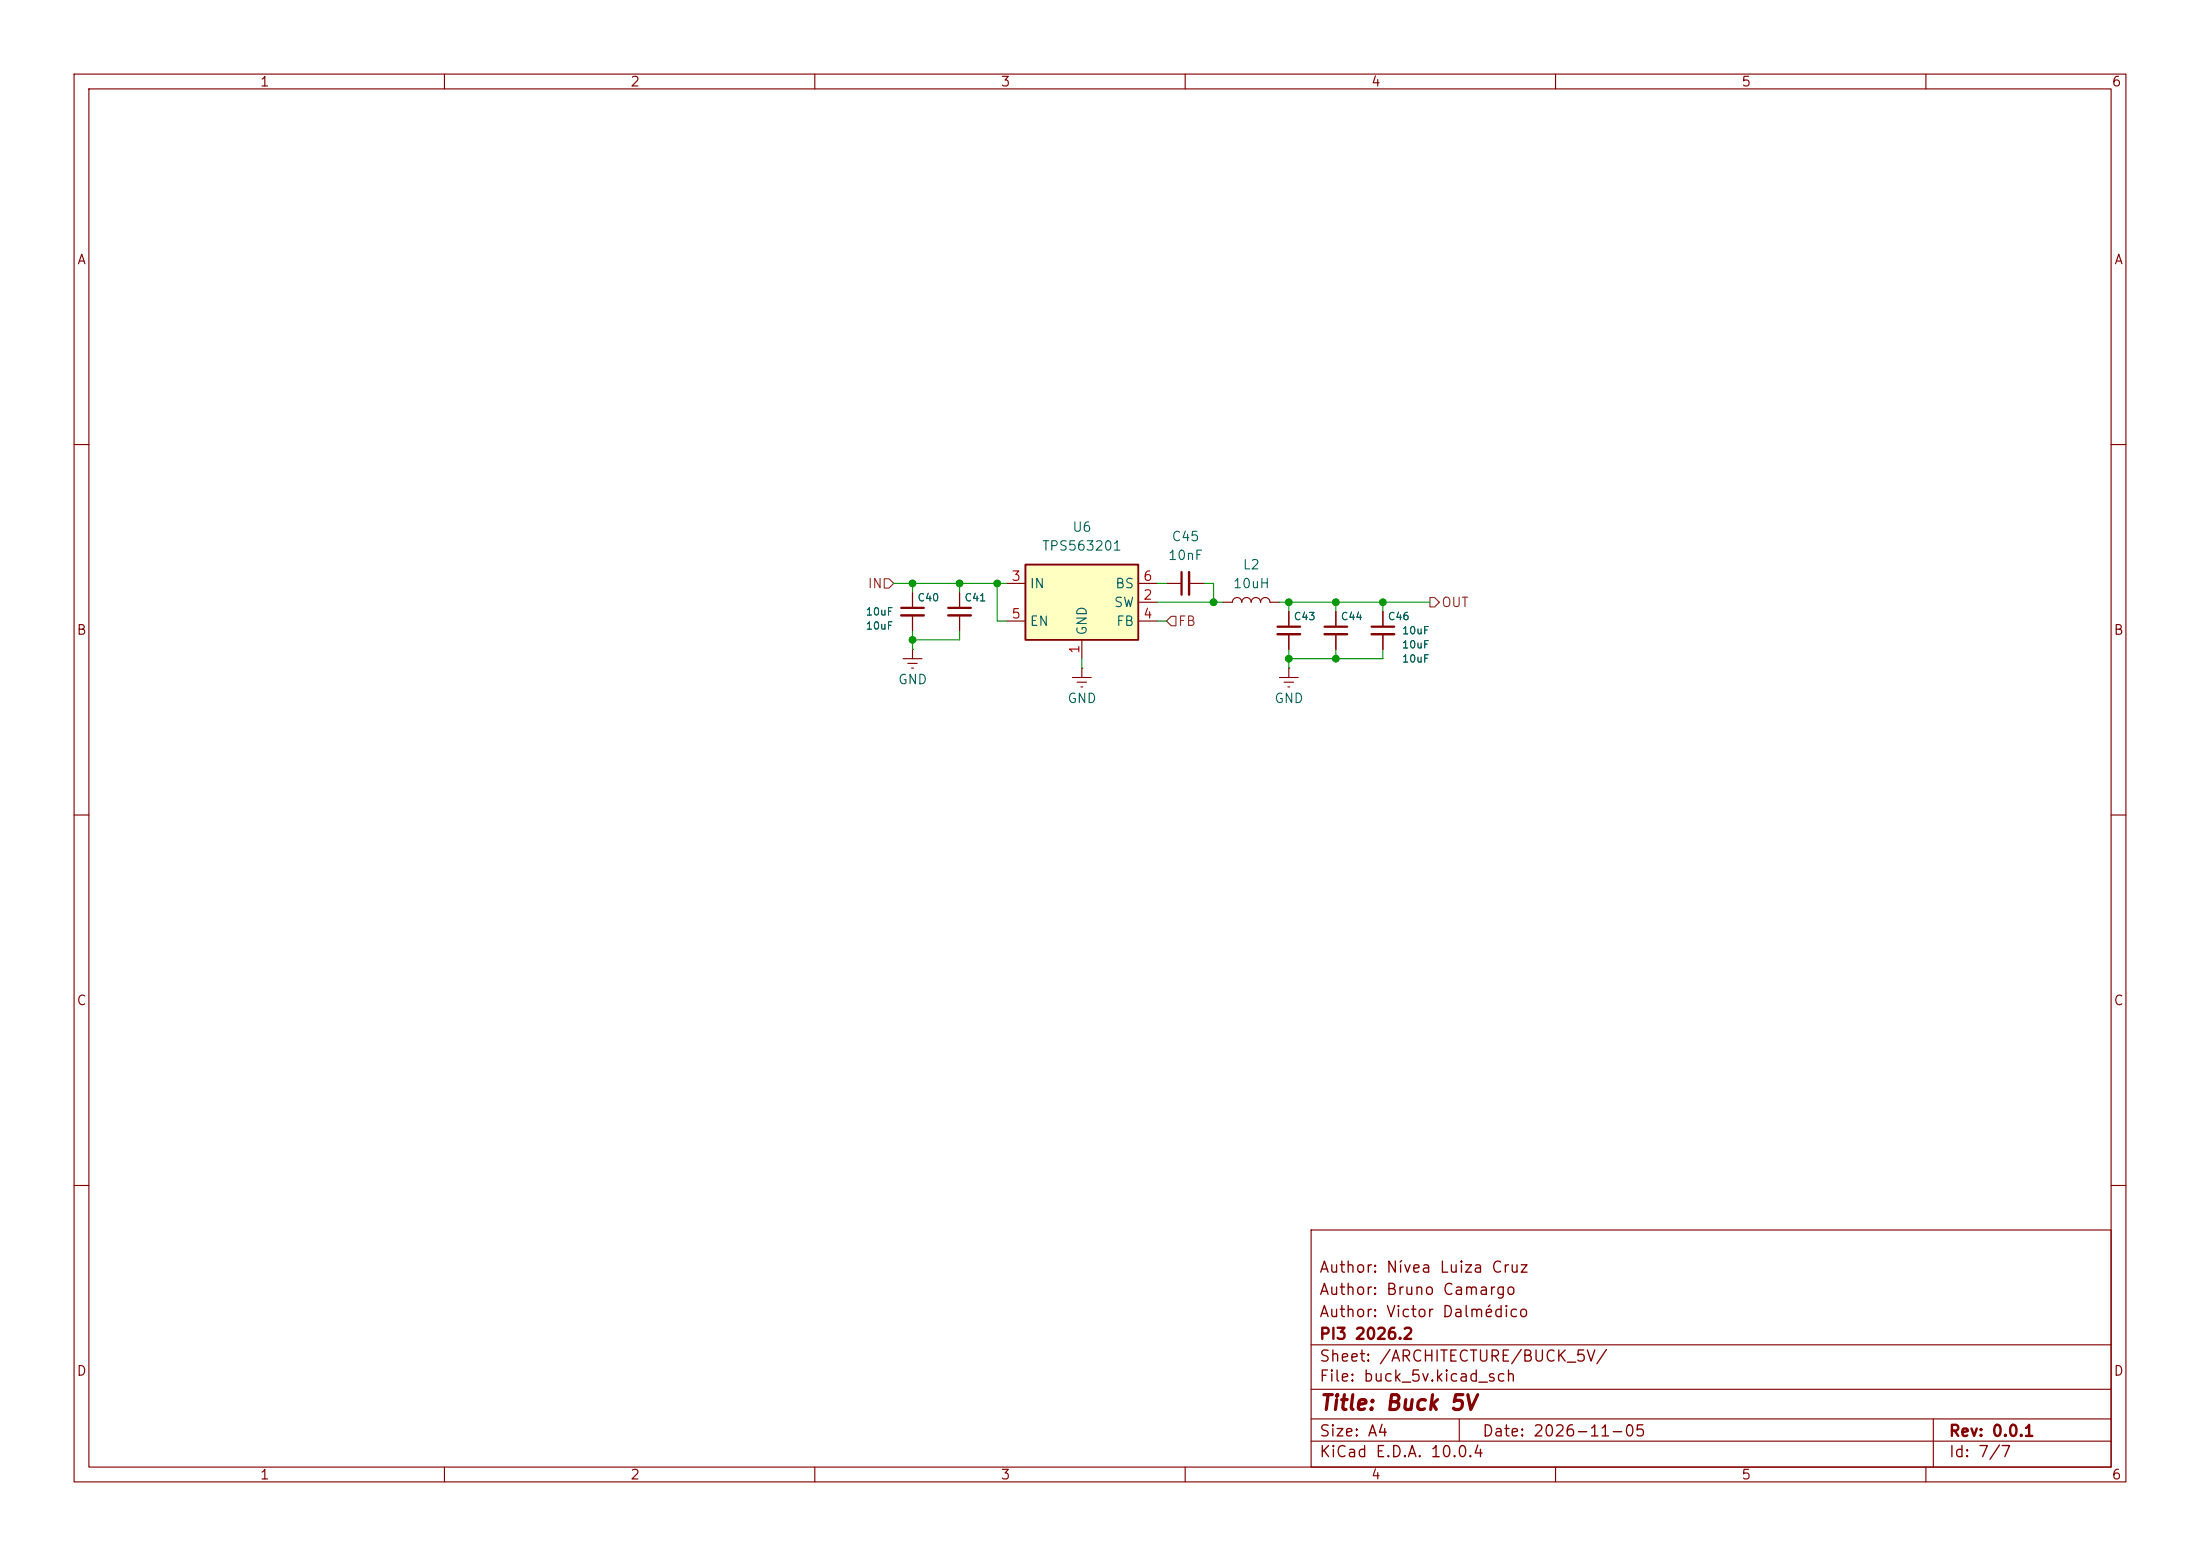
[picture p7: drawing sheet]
<svg xmlns="http://www.w3.org/2000/svg" width="297mm" height="210mm" viewBox="0 0 297 210" stroke-linecap="round" stroke-linejoin="round" font-family="sans-serif">
<g fill="none" stroke="#840000" stroke-width=".15">
<path d="M10 10h277v190h-277zM12 12h273v186h-273zM60 10v2M110 10v2M160 10v2M210 10v2M260 10v2M10 60h2M285 60h2M144.8 91.4h2.5M145.4 92.1h1.3M145.9 92.7h.3"/>
<path d="M146 90.2h.1M146 90.2v1.2M165.1 81.3h1.3a.64 .64 0 0 1 .6-.7 .64 .64 0 0 1 .6 .7 .64 .64 0 0 1 .7-.7 .64 .64 0 0 1 .6 .7 .64 .64 0 0 1 .6-.7 .64 .64 0 0 1 .7 .7 .64 .64 0 0 1 .6-.7 .64 .64 0 0 1 .6 .7h1.3M172.7 91.4h2.6M173.4 92.1h1.2M173.9 92.7h.2M174 90.2h.1M174 82.6v2M174 85.6v2M174 90.2v1.2M180.3 82.6v2M180.3 85.6v2"/>
<path d="M186.7 82.6v2M186.7 85.6v2M10 110h2M285 110h2M10 160h2M177 166h108v32h-108zM285 160h2M60 198v2M110 198v2M160 198v2M177 194.5h108M177 191.5h108"/>
<path d="M177 187.5h108M177 181.5h108M197 191.5v3M210 198v2M260 198v2M261 191.5v6.5"/>
</g>
<path d="M172.5 84.6h3M178.8 84.6h3.1M185.2 84.6h3" fill="none" stroke="#840000" stroke-width=".3"/>
<path d="M172.5 85.6h3M178.8 85.6h3.1M185.2 85.6h3" fill="none" stroke="#840000" stroke-width=".33"/>
<path d="M138.4 76.2h15.3v10.2h-15.3z" fill="#ffffc2"/>
<path d="M138.4 76.2h15.3v10.2h-15.3z" fill="none" stroke="#840000" stroke-width=".25"/>
<g fill="none" stroke="#840000" stroke-width=".15">
<path d="M135.9 78.7h2.5M153.7 78.7h2.5M157.5 78.7h2M160.5 78.7h2.1M121.9 88.9h2.6M122.6 89.5h1.2M123.1 90.2h.2M123.2 87.6h.1M123.2 80v2M123.2 83.1v2M123.2 87.6v1.3M129.5 80v2"/>
<path d="M129.5 83.1v2M135.9 83.8h2.5M146 86.4v2.5M153.7 81.3h2.5M153.7 83.8h2.5M174 82.6v2M174 85.6v2M180.3 82.6v2M180.3 85.6v2M186.7 82.6v2M186.7 85.6v2"/>
</g>
<path d="M159.5 77.2v3.1M121.7 82h3M128 82h3.1" fill="none" stroke="#840000" stroke-width=".3"/>
<path d="M160.5 77.2v3.1M121.7 83.1h3M128 83.1h3.1" fill="none" stroke="#840000" stroke-width=".33"/>
<path d="M119.4 78.1h.6l.6 .6-.6 .7h-.6zM157.5 83.8l.6-.6h.6v1.3h-.6zM193 80.6h.7l.6 .7-.6 .6h-.7z" fill="none" stroke="#725600" stroke-width=".15"/>
<g fill="none" stroke="#009600" stroke-width=".15">
<path d="M120.6 78.7h15.3M123.2 78.7v1.3M129.5 78.7v1.3M134.6 78.7v5.1h1.3M156.2 78.7h1.3M162.6 78.7h1.2v2.6M123.2 85.1v2.5M129.5 85.1v1.3h-6.3M146 88.9v1.3M156.2 81.3h8.9M156.2 83.8h1.3M172.7 81.3h20.3"/>
<path d="M174 81.3v1.3M174 87.6v2.6M180.3 81.3v1.3M180.3 87.6v1.3M186.7 81.3v1.3M186.7 87.6v1.3h-12.7"/>
</g>
<g fill="#009600" stroke="#009600" stroke-width=".14">
<circle cx="123.2" cy="78.7" r=".46"/>
<circle cx="134.6" cy="78.7" r=".46"/>
<circle cx="129.5" cy="78.7" r=".46"/>
<circle cx="123.2" cy="86.4" r=".46"/>
<circle cx="180.3" cy="88.9" r=".46"/>
<circle cx="174" cy="88.9" r=".46"/>
<circle cx="180.3" cy="81.3" r=".46"/>
<circle cx="174" cy="81.3" r=".46"/>
<circle cx="186.7" cy="81.3" r=".46"/>
<circle cx="163.8" cy="81.3" r=".46"/>
</g>
<text font-size="2" fill="#840000" x="178" y="190.8">Title: Buck 5V</text>
<g font-size="1.5" fill="#840000">
<text x="178" y="172.2">Author: Nívea Luiza Cruz</text>
<text x="178" y="178.2">Author: Victor Dalmédico</text>
<text x="178" y="175.2">Author: Bruno Camargo</text>
<text x="178" y="184.2">Sheet: /ARCHITECTURE/BUCK_5V/</text>
<text x="178" y="181.2">PI3 2026.2</text>
<text x="178" y="186.9">File: buck_5v.kicad_sch</text>
<text x="178" y="197.1">KiCad E.D.A. 10.0.4</text>
<text x="178" y="194.3">Size: A4</text>
<text x="200" y="194.3">Date: 2026-11-05</text>
<text x="263" y="194.3">Rev: 0.0.1</text>
<text x="263" y="197.1">Id: 7/7</text>
</g>
<g font-size="1.3" fill="#840000">
<text x="35" y="12">1</text>
<text x="85" y="12">2</text>
<text x="135" y="12">3</text>
<text x="185" y="12">4</text>
<text x="235" y="12">5</text>
<text x="285" y="12">6</text>
<text x="10.3" y="36">A</text>
<text x="285.3" y="36">A</text>
<text x="10.3" y="86">B</text>
<text x="285.3" y="86">B</text>
<text x="10.3" y="136">C</text>
<text x="285.3" y="136">C</text>
<text x="10.3" y="186">D</text>
<text x="285.3" y="186">D</text>
<text x="35" y="200">1</text>
<text x="85" y="200">2</text>
<text x="135" y="200">3</text>
<text x="185" y="200">4</text>
<text x="235" y="200">5</text>
<text x="285" y="200">6</text>
</g>
<g font-size="1.3" fill="#006464">
<text x="140.6" y="74.6">TPS563201</text>
<text x="144.7" y="72.1">U6</text>
<text x="157.6" y="75.9">10nF</text>
<text x="158.1" y="73.4">C45</text>
<text x="167.7" y="77.2">L2</text>
<text x="138.9" y="79.7">IN</text>
<text x="150.3" y="82.3">SW</text>
<text x="150.5" y="79.7">BS</text>
<text x="166.4" y="79.7">10uH</text>
<text x="138.9" y="84.8">EN</text>
<text x="147" y="85.9" transform="rotate(-90 147 85.9)">GND</text>
<text x="150.6" y="84.8">FB</text>
<text x="121.2" y="92.7">GND</text>
<text x="144" y="95.2">GND</text>
<text x="172" y="95.2">GND</text>
</g>
<g font-size="1.3" fill="#725600">
<text x="117.1" y="79.7">IN</text>
<text x="194.5" y="82.3">OUT</text>
<text x="158.9" y="84.8">FB</text>
</g>
<g font-size="1.3" fill="#a90000">
<text x="136.5" y="78.7">3</text>
<text x="136.5" y="83.8">5</text>
<text x="154.2" y="81.3">2</text>
<text x="154.2" y="83.8">4</text>
<text x="154.2" y="78.7">6</text>
<text x="146" y="88.3" transform="rotate(-90 146 88.3)">1</text>
</g>
<g font-size="1" fill="#006464">
<text x="116.8" y="83.3">10uF</text>
<text x="123.8" y="81.4">C40</text>
<text x="130.1" y="81.4">C41</text>
<text x="174.6" y="84">C43</text>
<text x="180.9" y="84">C44</text>
<text x="187.3" y="84">C46</text>
<text x="116.8" y="85.2">10uF</text>
<text x="189.2" y="85.9">10uF</text>
<text x="189.2" y="89.7">10uF</text>
<text x="189.2" y="87.8">10uF</text>
</g>
</svg>
